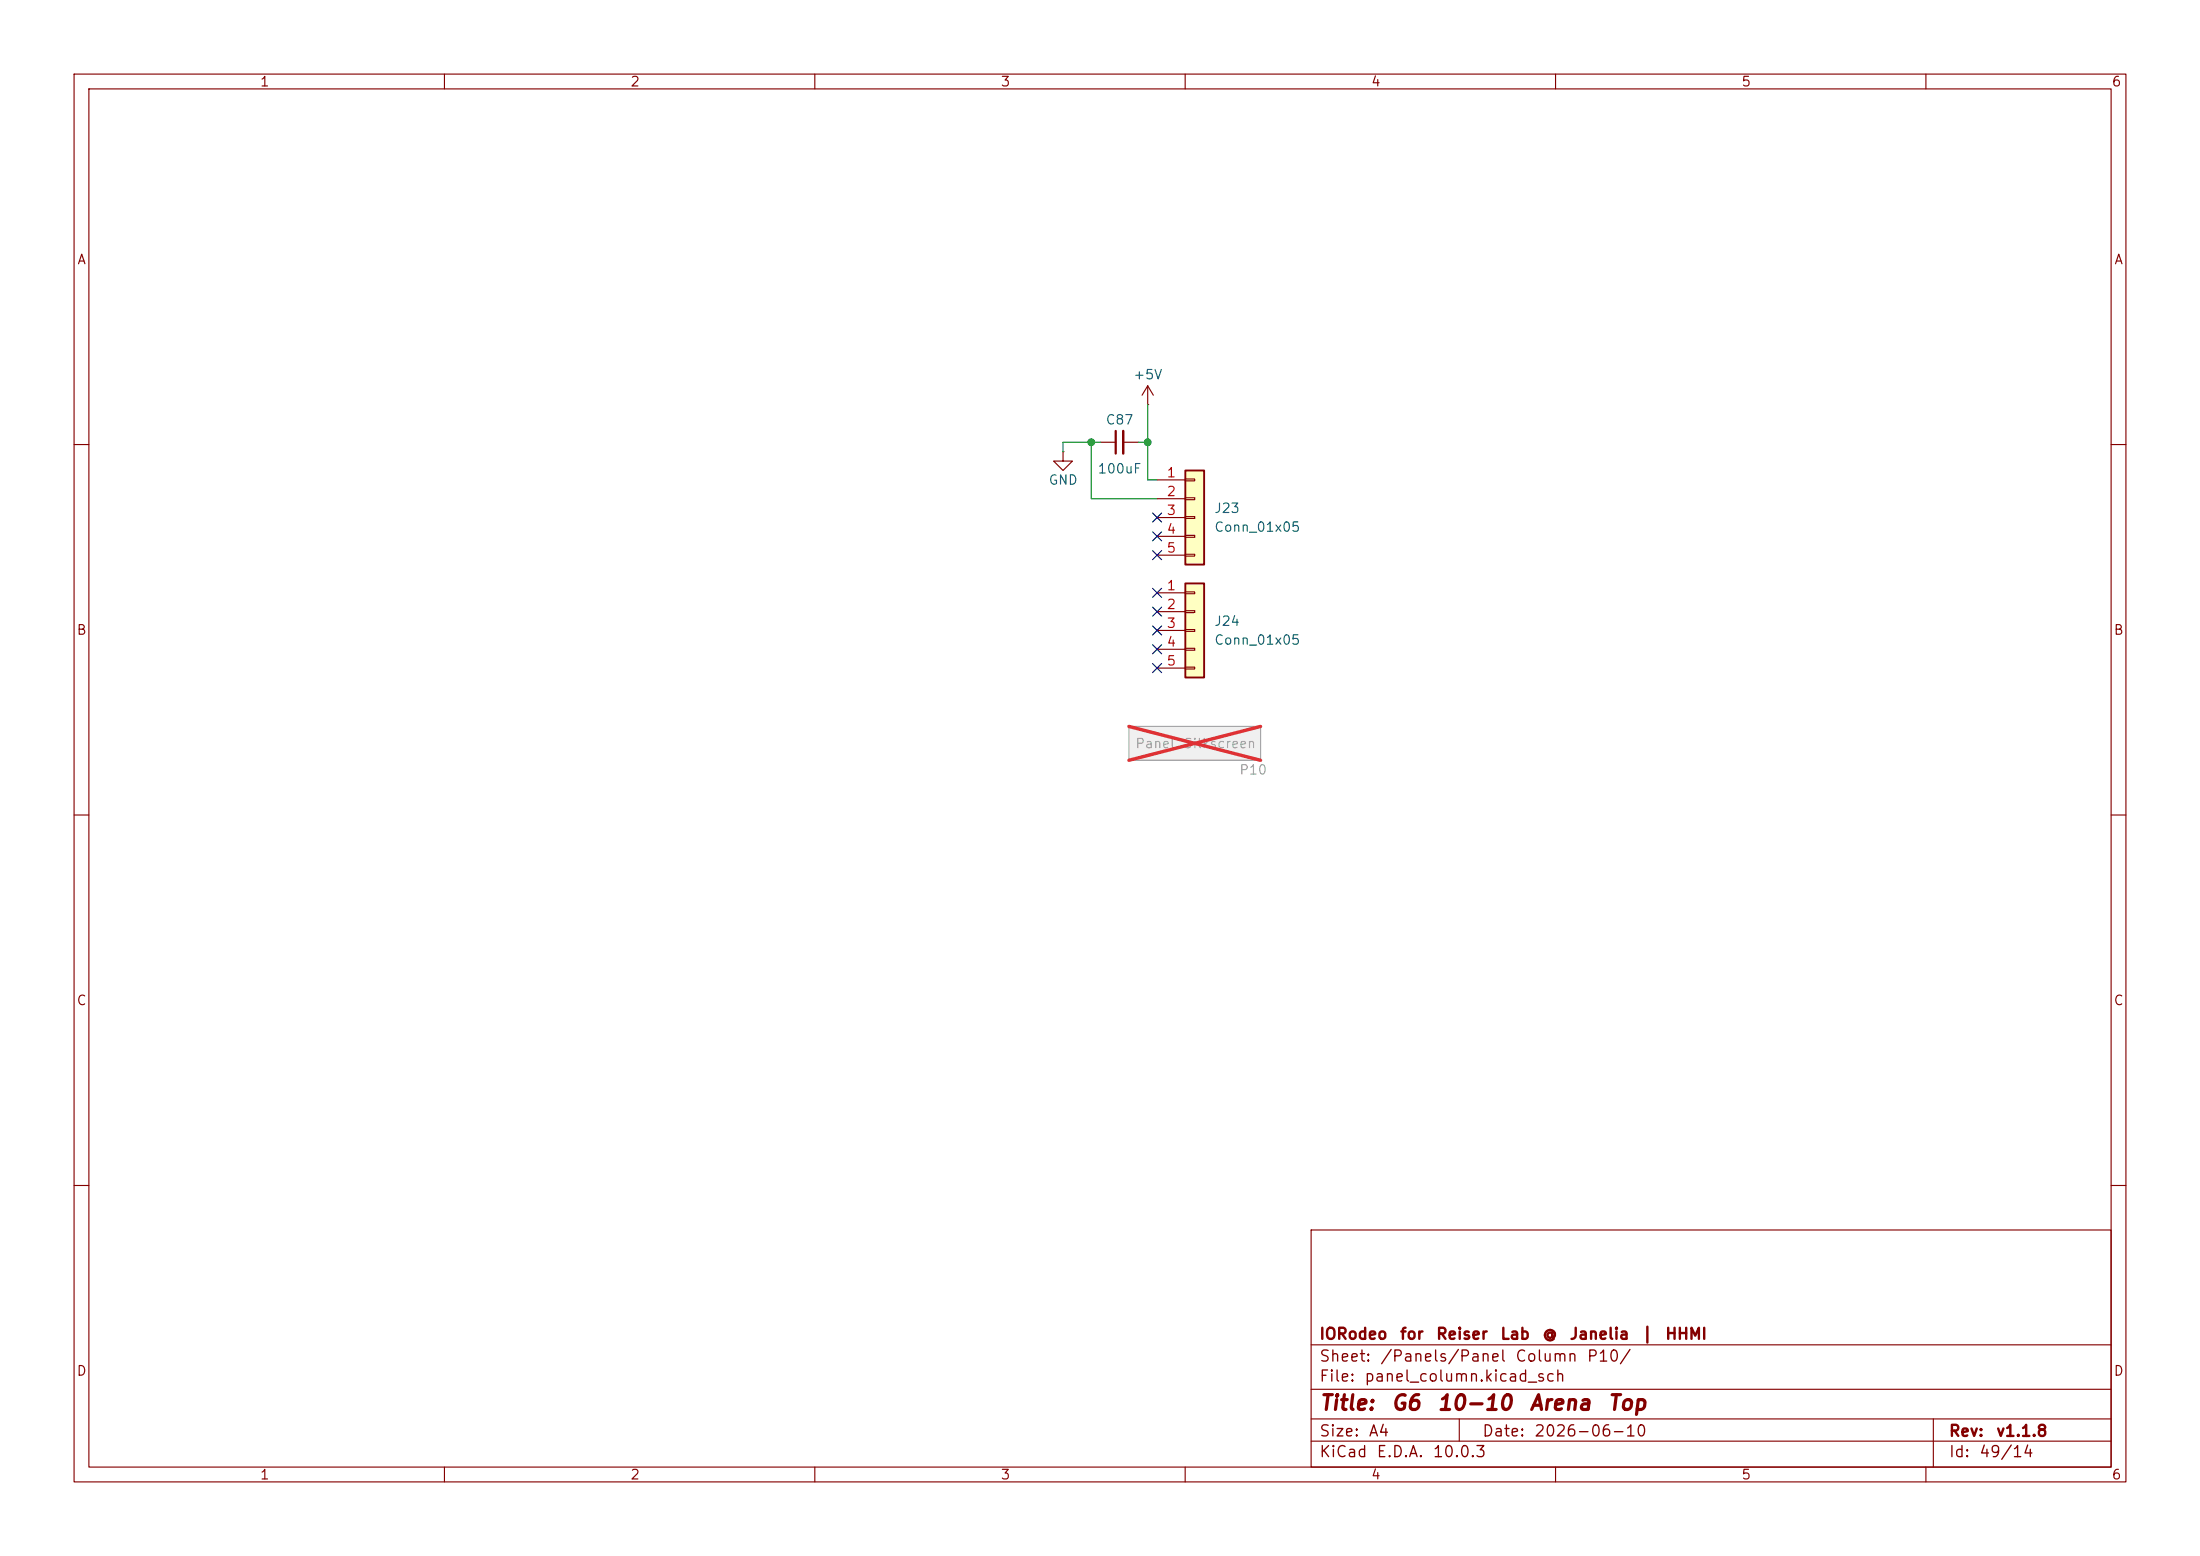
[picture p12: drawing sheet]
<svg xmlns="http://www.w3.org/2000/svg" width="297mm" height="210mm" viewBox="0 0 297 210" stroke-linecap="round" stroke-linejoin="round" font-family="sans-serif">
<g fill="none" stroke="#840000" stroke-width=".15">
<path d="M10 10h277v190h-277zM12 12h273v186h-273zM60 10v2M110 10v2M160 10v2M210 10v2M260 10v2M10 60h2M285 60h2M10 110h2M285 110h2M10 160h2"/>
<path d="M177 166h108v32h-108zM285 160h2M60 198v2M110 198v2M160 198v2M177 194.5h108M177 191.5h108M177 187.5h108M177 181.5h108M197 191.5v3M210 198v2M260 198v2"/>
<path d="M261 191.5v6.5"/>
</g>
<path d="M160 78.7h2.6v12.7h-2.6z" fill="#ffffc2"/>
<path d="M160 78.7h2.6v12.7h-2.6z" fill="none" stroke="#840000" stroke-width=".25"/>
<g fill="none" stroke="#840000" stroke-width=".15">
<path d="M148.6 59.7h2M151.6 59.7h2.1M154.9 54.6h.1M154.9 52.1l-.7 1.2M154.9 52.1l.8 1.2M154.9 52.1v2.5M143.5 61v1.2h1.3l-1.3 1.3-1.3-1.3h1.3M143.5 61h.1M160 79.9h1.3v.2h-1.3zM156.2 80h3.8M156.2 82.6h3.8M156.2 85.1h3.8"/>
<path d="M156.2 87.6h3.8M156.2 90.2h3.8M160 82.4h1.3v.3h-1.3zM160 85h1.3v.2h-1.3zM160 87.5h1.3v.3h-1.3zM160 90h1.3v.3h-1.3z"/>
</g>
<path d="M150.6 58.2v3" fill="none" stroke="#840000" stroke-width=".3"/>
<path d="M151.6 58.2v3" fill="none" stroke="#840000" stroke-width=".33"/>
<path d="M152.4 98h17.8v4.6h-17.8z" fill="#f0f0f0"/>
<path d="M152.4 98h17.8v4.6h-17.8z" fill="none" stroke="#a1a1a1" stroke-width=".15"/>
<path d="M152.4 98l17.8 4.6M170.2 98l-17.8 4.6" fill="none" stroke="#e12e31" stroke-width=".46"/>
<path d="M160 63.5h2.6v12.7h-2.6z" fill="#ffffc2"/>
<path d="M160 63.5h2.6v12.7h-2.6z" fill="none" stroke="#840000" stroke-width=".25"/>
<path d="M156.2 64.8h3.8M156.2 67.3h3.8M156.2 69.9h3.8M156.2 72.4h3.8M156.2 74.9h3.8M160 64.6h1.3v.3h-1.3zM160 67.2h1.3v.2h-1.3zM160 69.7h1.3v.3h-1.3zM160 72.3h1.3v.2h-1.3zM160 74.8h1.3v.3h-1.3z" fill="none" stroke="#840000" stroke-width=".15"/>
<path d="M147.3 59.7v7.6h8.9M148.6 59.7h-5.1v1.3M153.7 59.7h1.2M154.9 54.6v10.2h1.3" fill="none" stroke="#009600" stroke-width=".15"/>
<g fill="none" stroke="#000084" stroke-width=".15">
<path d="M155.6 74.3l1.2 1.2M155.6 79.4l1.2 1.2M155.6 69.2l1.2 1.3M155.6 71.8l1.2 1.2M156.8 74.3l-1.2 1.2M156.8 79.4l-1.2 1.2M156.8 69.2l-1.2 1.3M156.8 71.8l-1.2 1.2M155.6 87l1.2 1.2M155.6 89.6l1.2 1.2M155.6 84.5l1.2 1.2M155.6 81.9l1.2 1.3"/>
<path d="M156.8 87l-1.2 1.2M156.8 89.6l-1.2 1.2M156.8 84.5l-1.2 1.2M156.8 81.9l-1.2 1.3"/>
</g>
<g fill="#009600" stroke="#009600" stroke-width=".14">
<circle cx="147.3" cy="59.7" r=".46"/>
<circle cx="154.9" cy="59.7" r=".46"/>
</g>
<g font-size="2" fill="#840000">
<text x="178" y="190.8">Title:</text>
<text x="187.7" y="190.8">G6</text>
<text x="193.9" y="190.8">10-10</text>
<text x="206.3" y="190.8">Arena</text>
<text x="216.9" y="190.8">Top</text>
</g>
<g font-size="1.5" fill="#840000">
<text x="178" y="184.2">Sheet:</text>
<text x="178" y="181.2">IORodeo</text>
<text x="186.2" y="184.2">/Panels/Panel</text>
<text x="188.9" y="181.2">for</text>
<text x="193.8" y="181.2">Reiser</text>
<text x="202.4" y="181.2">Lab</text>
<text x="204.5" y="184.2">Column</text>
<text x="208.1" y="181.2">@</text>
<text x="211.8" y="181.2">Janelia</text>
<text x="214.1" y="184.2">P10/</text>
<text x="221.5" y="181.2">|</text>
<text x="224.7" y="181.2">HHMI</text>
<text x="178" y="186.9">File:</text>
<text x="184.1" y="186.9">panel_column.kicad_sch</text>
<text x="178" y="197.1">KiCad</text>
<text x="178" y="194.3">Size:</text>
<text x="184.7" y="194.3">A4</text>
<text x="185.7" y="197.1">E.D.A.</text>
<text x="193.3" y="197.1">10.0.3</text>
<text x="200" y="194.3">Date:</text>
<text x="207" y="194.3">2026-06-10</text>
<text x="263" y="194.3">Rev:</text>
<text x="263" y="197.1">Id:</text>
<text x="267.1" y="197.1">49/14</text>
<text x="269.4" y="194.3">v1.1.8</text>
</g>
<g font-size="1.3" fill="#840000">
<text x="35" y="12">1</text>
<text x="85" y="12">2</text>
<text x="135" y="12">3</text>
<text x="185" y="12">4</text>
<text x="235" y="12">5</text>
<text x="285" y="12">6</text>
<text x="10.3" y="36">A</text>
<text x="285.3" y="36">A</text>
<text x="10.3" y="86">B</text>
<text x="285.3" y="86">B</text>
<text x="10.3" y="136">C</text>
<text x="285.3" y="136">C</text>
<text x="10.3" y="186">D</text>
<text x="285.3" y="186">D</text>
<text x="35" y="200">1</text>
<text x="85" y="200">2</text>
<text x="135" y="200">3</text>
<text x="185" y="200">4</text>
<text x="235" y="200">5</text>
<text x="285" y="200">6</text>
</g>
<g font-size="1.3" fill="#006464">
<text x="152.9" y="51.5">+5V</text>
<text x="149.2" y="57.6">C87</text>
<text x="141.5" y="65.7">GND</text>
<text x="148.1" y="64.2">100uF</text>
<text x="163.8" y="69.6">J23</text>
<text x="163.8" y="72.1">Conn_01x05</text>
<text x="163.8" y="87.3">Conn_01x05</text>
<text x="163.8" y="84.8">J24</text>
</g>
<g font-size="1.3" fill="#a90000">
<text x="157.4" y="64.7">1</text>
<text x="157.4" y="67.3">2</text>
<text x="157.4" y="69.8">3</text>
<text x="157.4" y="72.4">4</text>
<text x="157.4" y="74.9">5</text>
<text x="157.4" y="80">1</text>
<text x="157.4" y="82.5">2</text>
<text x="157.4" y="85.1">3</text>
<text x="157.4" y="87.6">4</text>
<text x="157.4" y="90.1">5</text>
</g>
<g font-size="1.3" fill="#a1a1a1">
<text x="153.2" y="101.3">Panel</text>
<text x="159.7" y="101.3">Silkscreen</text>
</g>
<text font-size="1.3" fill="#989898" x="167.2" y="104.9">P10</text>
</svg>
